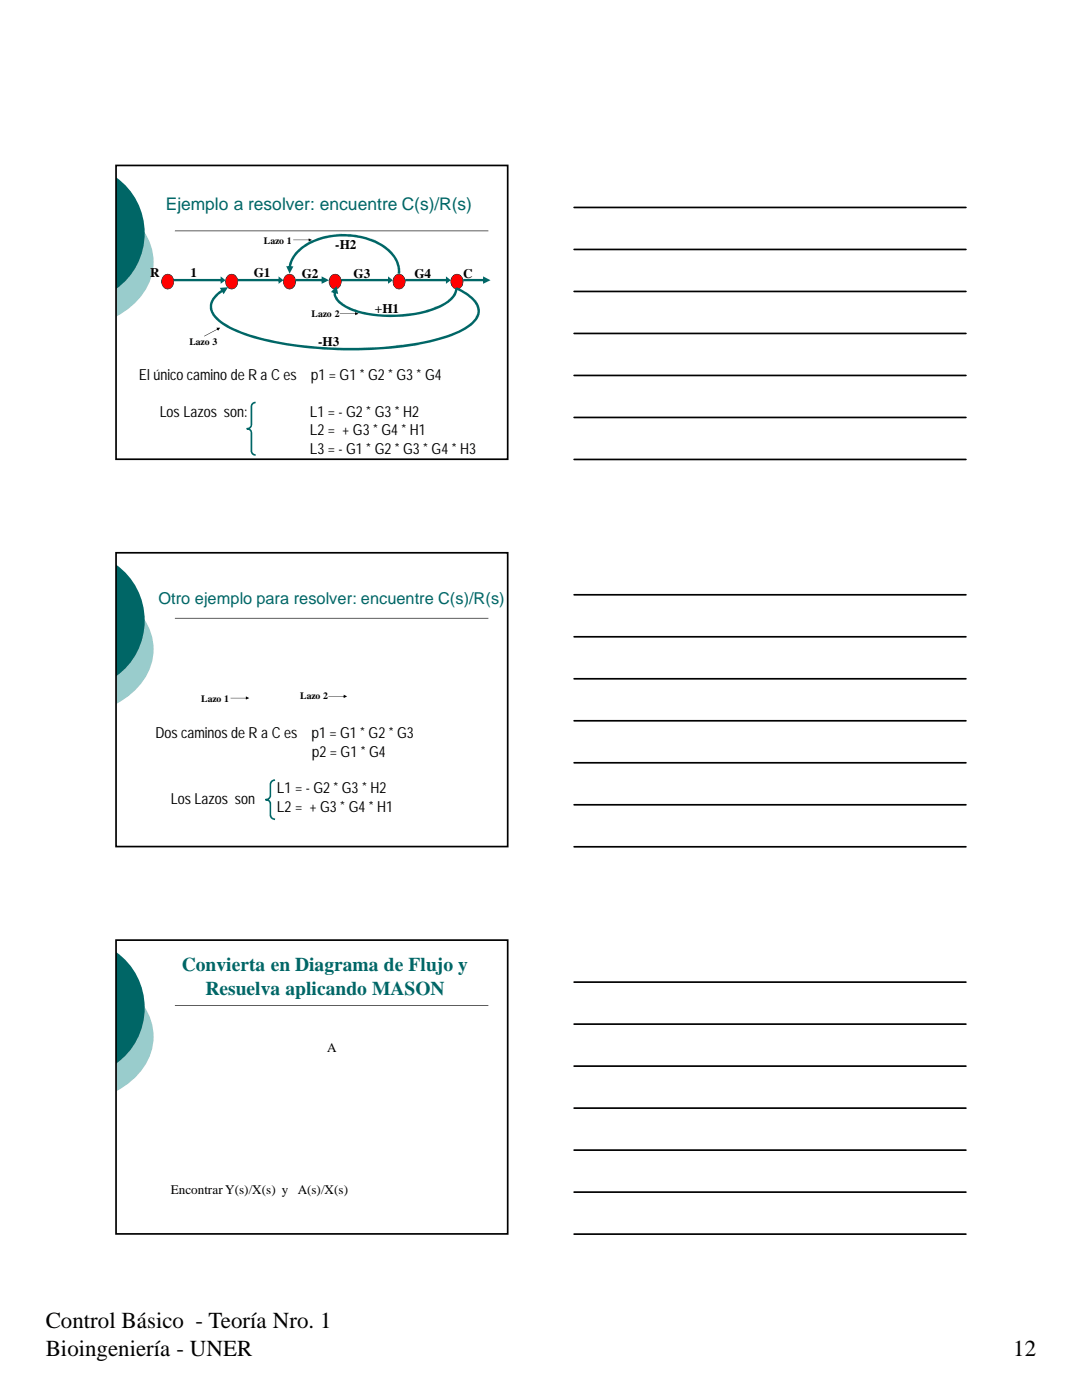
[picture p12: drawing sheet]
<svg xmlns="http://www.w3.org/2000/svg" width="216mm" height="279mm" viewBox="0 0 216 279" stroke-linecap="round" stroke-linejoin="round" font-family="sans-serif">
<path d="M23.1 41.3a12.9 12.9 0 0 1 7.5 11 12.7 12.7 0 0 1-7.4 10.9z" fill-rule="evenodd" fill="#9cc"/>
<path d="M23.1 35.4a13.6 13.6 0 0 1 0 22.3z" fill-rule="evenodd" fill="#066"/>
<path d="M34.9 46.1h62.6" fill="none" stroke="#000" stroke-width=".2"/>
<g fill="#066">
<path d="M50.2 80.6l.4-.4h.4v.3l-.4 .1-.3 .4v3.8a1.02 1.02 0 0 1-1 .9v-.3a1.07 1.07 0 0 1 1 1v3.7l.3 .4 .4 .1v.4l-.2-.1a.92 .92 0 0 1-.8-.9v-3.8l-.3-.4-.4-.1-.2-.1 .7-.4 .2-.3v-4z"/>
<path d="M34.7 55.7h9.6v.4h-9.6zM44 55.2l1 .7-1 .7z"/>
<path d="M47.5 55.7h8.3v.4h-8.3zM55.6 55.2l1 .7-1 .7z"/>
</g>
<path d="M32.8 55a1.29 1.29 0 0 1 1.5 .1 1.29 1.29 0 0 1 .3 1.6 1.15 1.15 0 0 1-1.1 1 1.15 1.15 0 0 1-1.2-1 1.7 1.7 0 0 1 .5-1.7z" fill-rule="evenodd" fill="#f00"/>
<path d="M32.6 55.1a1.24 1.24 0 0 1 1.5-.3 1.24 1.24 0 0 1 .6 1.4 1.26 1.26 0 0 1-1.1 1.5 1.26 1.26 0 0 1-1.4-1.2v-.6zM32.6 55.2l-.3 1 .2 .8 .3 .4 .4 .2 .7-.1 .4-.3 .2-.4 .1-.6-.2-.8-.3-.4-.4-.2h-.5z" fill="#000"/>
<path d="M57.1 55a1.29 1.29 0 0 1 1.5 .1 1.29 1.29 0 0 1 .3 1.6 1.15 1.15 0 0 1-1.1 1 1.15 1.15 0 0 1-1.2-1 1.68 1.68 0 0 1 .5-1.7z" fill-rule="evenodd" fill="#f00"/>
<path d="M56.9 55.1a1.28 1.28 0 0 1 1.5-.3 1.28 1.28 0 0 1 .7 1.4 1.26 1.26 0 0 1-.9 1.4 1.26 1.26 0 0 1-1.5-.5l-.1-.3a1.91 1.91 0 0 1 .3-1.7zM56.9 55.2l-.3 1 .2 .8 .3 .4 .4 .2 .7-.1 .4-.3 .3-.7v-.6l-.2-.5-.3-.4-.4-.2h-.5z" fill="#000"/>
<path d="M45.5 55a1.31 1.31 0 0 1 1.6 .1 1.31 1.31 0 0 1 .3 1.6 1.17 1.17 0 0 1-1.2 1 1.17 1.17 0 0 1-1.1-1 1.68 1.68 0 0 1 .4-1.7z" fill-rule="evenodd" fill="#f00"/>
<path d="M45.5 54.9a1.4 1.4 0 0 1 1.6 .2 1.4 1.4 0 0 1 .3 1.7 1.26 1.26 0 0 1-1.5 .9 1.26 1.26 0 0 1-.9-1.5v-.6zM45.4 55.2l-.3 .7 .2 1.1 .7 .6 .7-.1 .5-.5 .2-.5-.2-1.1-.7-.6h-.5z" fill="#000"/>
<g fill="#066">
<path d="M68.1 55.7h9.6v.4h-9.6zM77.4 55.2l1 .7-1 .7z"/>
<path d="M80.9 55.7h8.3v.4h-8.3zM89 55.2l1 .7-1 .7z"/>
</g>
<path d="M66.2 55a1.19 1.19 0 0 1 1.3-.1 1.19 1.19 0 0 1 .6 1.3 1.24 1.24 0 0 1-1.2 1.5 1.24 1.24 0 0 1-1.2-1.5v-.5z" fill-rule="evenodd" fill="#f00"/>
<path d="M66 55.1a1.27 1.27 0 0 1 1.5-.3 1.27 1.27 0 0 1 .7 1.4 1.27 1.27 0 0 1-1 1.5 1.27 1.27 0 0 1-1.5-.9 1.91 1.91 0 0 1 .3-1.7zM66.2 55l-.4 .6v1.2l.6 .7h1l.5-.5 .1-.5-.1-1.1-.4-.4-.4-.2h-.5z" fill="#000"/>
<path d="M90.5 55a1.31 1.31 0 0 1 1.6 .1 1.31 1.31 0 0 1 .3 1.6 1.17 1.17 0 0 1-1.2 1 1.17 1.17 0 0 1-1.2-1 1.68 1.68 0 0 1 .5-1.7z" fill-rule="evenodd" fill="#f00"/>
<path d="M90.5 54.9a1.4 1.4 0 0 1 1.6 .2 1.4 1.4 0 0 1 .3 1.7 1.26 1.26 0 0 1-1.5 .9 1.26 1.26 0 0 1-1-1.5l.1-.6zM90.4 55.2l-.4 1 .2 .8 .7 .6 .8-.1 .5-.5 .1-.5-.1-1.1-.8-.6h-.5z" fill="#000"/>
<path d="M78.9 55a1.31 1.31 0 0 1 1.6 .1 1.31 1.31 0 0 1 .3 1.6 1.17 1.17 0 0 1-1.2 1 1.17 1.17 0 0 1-1.1-1 1.68 1.68 0 0 1 .4-1.7z" fill-rule="evenodd" fill="#f00"/>
<path d="M78.9 54.9a1.4 1.4 0 0 1 1.6 .2 1.4 1.4 0 0 1 .3 1.7 1.26 1.26 0 0 1-1.5 .9 1.26 1.26 0 0 1-.9-1.5v-.6zM78.8 55.2l-.3 .7 .2 1.1 .7 .6 .7-.1 .5-.5 .2-.5-.2-1.1-.7-.6h-.5z" fill="#000"/>
<g fill="#066">
<path d="M59 55.7h5.4v.4h-5.4zM64.2 55.2l1.5 .7-1.5 .7z"/>
<path d="M58.9 50.4a13.1 13.1 0 0 1 10.4-3.7 12.1 12.1 0 0 1 9.5 4.3 5.7 5.7 0 0 1 1 3.7l-.5-.1a5.7 5.7 0 0 0-2.9-5.2 15 15 0 0 0-15.9 .2 6.2 6.2 0 0 0-2.4 3.3v.5h-.5a5.8 5.8 0 0 1 1.3-3zM57.1 53.1l1.4 .1-.7 1.4z"/>
<path d="M66.6 58.2l.5 .1-.1 .3a4.6 4.6 0 0 0 3.1 2.9 24.8 24.8 0 0 0 18.2-.9 3.9 3.9 0 0 0 2.5-3.1h.5a4.3 4.3 0 0 1-2.8 3.5l-.4 .3a25.9 25.9 0 0 1-18.2 .6l-.3-.1a4.4 4.4 0 0 1-3.1-3.1zM67.1 57.1l.4 1.6-1.5-.4z"/>
<path d="M43 58.8l1.3-1.1 .3 .5-.4 .2a3.3 3.3 0 0 0-1.8 3.3 5 5 0 0 0 3 3.1 40 40 0 0 0 14.1 4 79.3 79.3 0 0 0 27.1-1.2 18.7 18.7 0 0 0 7.5-3.3 2.85 2.85 0 0 0-.2-4.7l-1-.8-2-1.1 .2-.4a8.4 8.4 0 0 1 4.5 3.8 3.5 3.5 0 0 1-1.6 3.9 22.9 22.9 0 0 1-9.3 3.6 78 78 0 0 1-35-1.4 15.7 15.7 0 0 1-7-3.9 3.1 3.1 0 0 1 .3-4.5zM43.9 57.4l1.6-.1-.9 1.4z"/>
<path d="M92.4 55.7h4.2v.4h-4.2zM96.4 55.2l1.5 .7-1.5 .7z"/>
</g>
<g fill="#000">
<path d="M58.5 47.8l3.2 .1zM61.6 47.6l.6 .3-.6 .3z"/>
<path d="M40.7 67.1l2.7-1.5zM43.2 65.4l.3 .6 .4-.6z"/>
<path d="M67.8 62.6l3.2 .1zM70.9 62.3l.6 .3-.6 .3z"/>
</g>
<path d="M23.2 33h78.1v58.7h-78.1z" fill="none" stroke="#000" stroke-width=".34"/>
<path d="M23.2 110.3h78.1v58.7h-78.1z" fill="#fff"/>
<path d="M23.1 118.6a12.9 12.9 0 0 1 7.5 11 12.7 12.7 0 0 1-7.4 10.9z" fill-rule="evenodd" fill="#9cc"/>
<path d="M23.1 112.7a13.6 13.6 0 0 1 0 22.3z" fill-rule="evenodd" fill="#066"/>
<path d="M34.9 123.4h62.6" fill="none" stroke="#000" stroke-width=".2"/>
<path d="M54.1 155.8l.8-.3v.3l-.5 .2-.3 .5v2.3a1.01 1.01 0 0 1-1.1 1v-.4a.98 .98 0 0 1 1.1 1.1v2.1l.3 .6 .5 .1v.4a1.09 1.09 0 0 1-1.1-1.1v-2.4l-.3-.3-.5-.1-.1-.2 .7-.4 .2-.4v-2.5z" fill="#066"/>
<g fill="#000">
<path d="M46 139.3l3.2 .1zM49.1 139l.6 .3-.6 .3z"/>
<path d="M65.5 138.9l3.2 .1zM68.6 138.6l.7 .4-.7 .3z"/>
</g>
<path d="M23.2 110.3h78.1v58.7h-78.1z" fill="none" stroke="#000" stroke-width=".34"/>
<path d="M23.2 187.6h78.1v58.7h-78.1z" fill="#fff"/>
<path d="M23.1 195.9a12.9 12.9 0 0 1 7.5 11 12.7 12.7 0 0 1-7.4 10.9z" fill-rule="evenodd" fill="#9cc"/>
<path d="M23.1 190a13.6 13.6 0 0 1 0 22.3z" fill-rule="evenodd" fill="#066"/>
<path d="M34.9 200.7h62.6" fill="none" stroke="#000" stroke-width=".2"/>
<g fill="none" stroke="#000" stroke-width=".34">
<path d="M114.6 41.4h78.1M114.6 49.8h78.1M114.6 58.2h78.1M114.6 66.5h78.1M114.6 74.9h78.1M114.6 83.3h78.1M114.6 91.7h78.1M114.6 118.7h78.1M114.6 127.1h78.1M114.6 135.5h78.1M114.6 143.8h78.1M114.6 152.2h78.1"/>
<path d="M114.6 160.6h78.1M114.6 169h78.1M23.2 187.6h78.1v58.7h-78.1zM114.6 196h78.1M114.6 204.4h78.1M114.6 212.8h78.1M114.6 221.1h78.1M114.6 229.5h78.1M114.6 237.9h78.1M114.6 246.3h78.1"/>
</g>
<g font-size="4.6">
<text x="9.1" y="265.1">Control Básico - Teoría Nro. 1</text>
<text x="9.1" y="270.6">Bioingeniería - UNER</text>
<text x="202.2" y="270.6">12</text>
</g>
<g font-size="3.9" fill="#066">
<text x="36.3" y="193.8">Convierta en Diagrama de Flujo y</text>
<text x="41" y="198.5">Resuelva aplicando MASON</text>
</g>
<text font-size="3.5" fill="#066" x="33.1" y="41.8">Ejemplo a resolver: encuentre C(s)/R(s)</text>
<text font-size="3.3" fill="#066" x="31.6" y="120.6">Otro ejemplo para resolver: encuentre C(s)/R(s)</text>
<g font-size="3">
<text x="27.7" y="75.9">El único camino de R a C es</text>
<text x="62" y="75.9">p1 = G1 * G2 * G3 * G4</text>
<text x="31.9" y="83.2">Los Lazos son:</text>
<text x="61.8" y="83.2">L1 =-G2 * G3 * H2</text>
<text x="61.8" y="86.8">L2 = + G3 * G4 * H1</text>
<text x="61.8" y="90.5">L3 =-G1 * G2 * G3 * G4 * H3</text>
<text x="31" y="147.3">Dos caminos deR a C es</text>
<text x="62.1" y="147.3">p1 = G1 * G2 * G3</text>
<text x="62.2" y="151">p2= G1 *G4</text>
<text x="34.1" y="160.5">Los Lazos son</text>
<text x="55.3" y="158.3">L1 =-G2 * G3 * H2</text>
<text x="55.3" y="162">L2 = + G3 * G4 * H1</text>
</g>
<g font-size="2.6">
<text x="66.9" y="49.6">-H2</text>
<text x="30" y="55.2">R</text>
<text x="38" y="55.3">1</text>
<text x="50.6" y="55.2">G1</text>
<text x="60.2" y="55.6">G2</text>
<text x="70.5" y="55.6">G3</text>
<text x="82.7" y="55.6">G4</text>
<text x="92.4" y="55.6">C</text>
<text x="74.8" y="62.5">+H1</text>
<text x="63.5" y="69.1">-H3</text>
<text x="65.3" y="209.9">A</text>
<text x="34.1" y="238.4">Encontrar Y(s)/X(s) y A(s)/X(s)</text>
</g>
<g font-size="1.9">
<text x="52.6" y="48.6">Lazo 1</text>
<text x="62.2" y="63.2">Lazo 2</text>
<text x="37.8" y="68.8">Lazo 3</text>
<text x="40.1" y="140">Lazo 1</text>
<text x="59.9" y="139.6">Lazo 2</text>
</g>
</svg>
